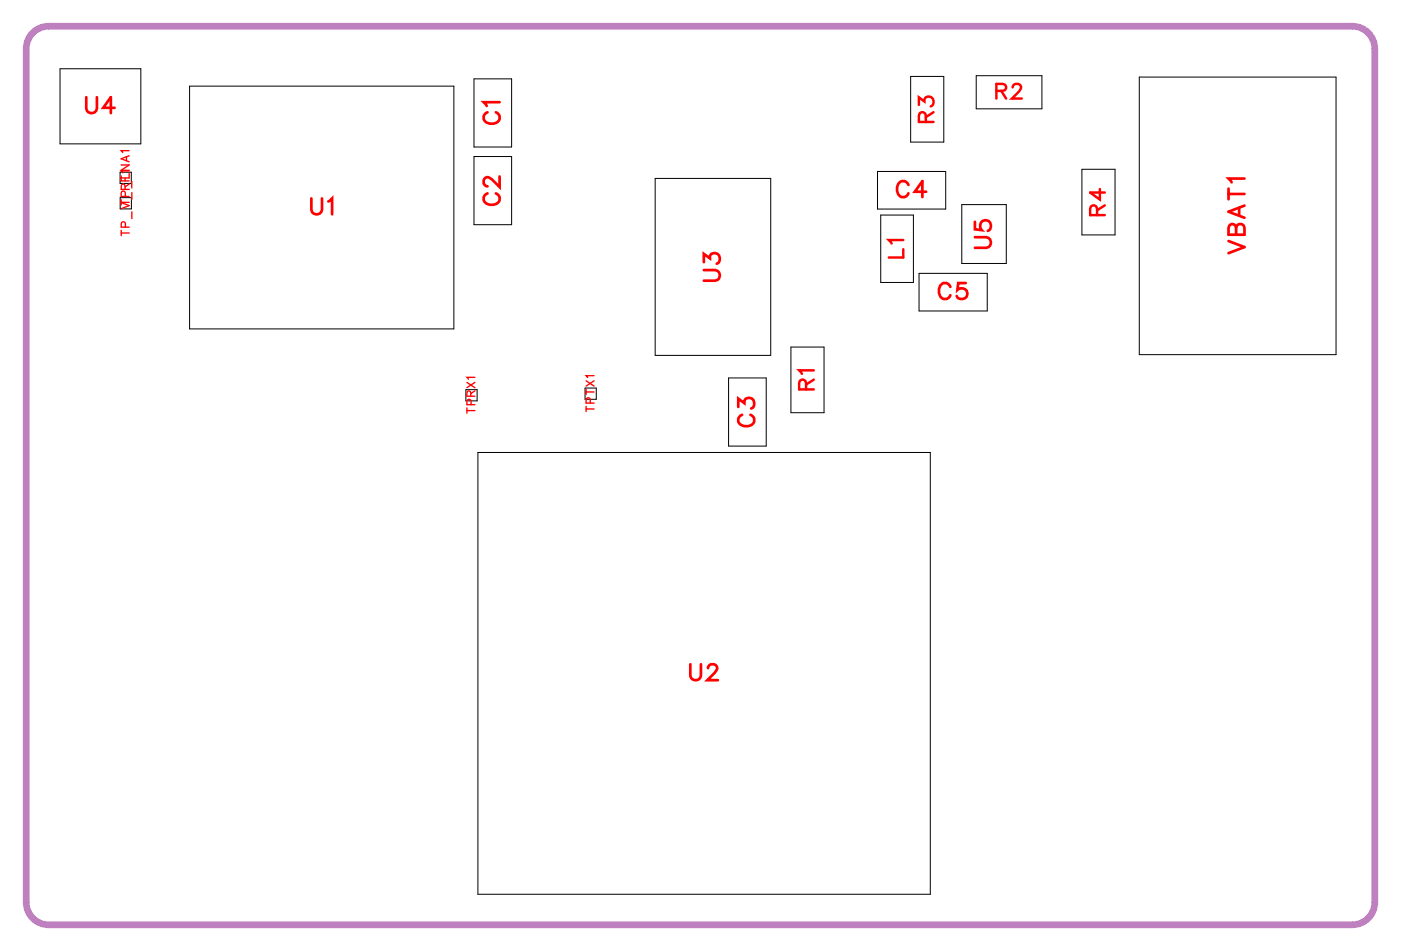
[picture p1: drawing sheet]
<svg xmlns="http://www.w3.org/2000/svg" width="62mm" height="42mm" viewBox="0 0 62 42" stroke-linecap="round" stroke-linejoin="round" font-family="sans-serif">
<path d="M1.5 1.5l.3-.3h.4h58a1 1 0 0 1 1 1v38a1 1 0 0 1-1 1h-58a1 1 0 0 1-1-1v-38v-.4z" fill="none" stroke="#bf80bf" stroke-width=".3"/>
<g fill="none" stroke="#000" stroke-width=".04">
<path d="M2.7 3.1h3.6v3.3h-3.6zM5.3 7.7h.5v.5h-.5zM5.3 8.8h.5v.5h-.5zM8.4 3.8h11.8v10.8h-11.8zM20.7 17.3h.5v.5h-.5zM21.1 3.5h1.7v3h-1.7zM21.1 7h1.7v3h-1.7zM26 17.3h.5v.5h-.5zM29.1 7.9h5.2v7.9h-5.2zM32.4 16.8h1.7v3.1h-1.7zM35.2 15.4h1.5v3h-1.5zM39 7.6h3.1v1.7h-3.1z"/>
<path d="M39.2 9.6h1.4v3h-1.4zM40.5 3.4h1.5v2.9h-1.5zM40.9 12.2h3v1.6h-3zM42.8 9.1h2v2.6h-2zM43.4 3.4h3v1.4h-3zM48.1 7.5h1.5v3h-1.5zM50.7 3.4h8.7v12.4h-8.7zM21.3 20.1h20.1v19.7h-20.1z"/>
</g>
<g fill="none" stroke="#f00" stroke-width=".12">
<path d="M3.8 4.3v.5l.2 .2 .3-.1v-.6M5.1 4.8h-.5l.3-.5v.7M13.9 8.8v.5l.2 .2 .2-.1v-.6M14.6 9l.2-.2v.7M21.7 5a.26 .26 0 0 0-.2 .3 .26 .26 0 0 0 .3 .2h.2a.26 .26 0 0 0 .2-.2 .26 .26 0 0 0-.1-.3M21.7 8.6a.26 .26 0 0 0-.2 .3 .26 .26 0 0 0 .3 .2h.2a.26 .26 0 0 0 .2-.2 .26 .26 0 0 0-.1-.3M22.2 4.5h-.7l.2 .2M22.2 7.9v.4l-.3-.3-.2-.1-.2 .1v.2l.2 .1M31.3 12h.5l.2 .2-.1 .3h-.6M31.3 11.7v-.4l.3 .2a.24 .24 0 0 1 .4-.2 .24 .24 0 0 1-.1 .4M32.8 18.1v-.4l.3 .2a.24 .24 0 0 1 .4-.1 .24 .24 0 0 1-.1 .4M33 18.5a.26 .26 0 0 0-.2 .3 .26 .26 0 0 0 .3 .2h.2a.26 .26 0 0 0 .3-.2 .26 .26 0 0 0-.2-.3"/>
<path d="M40.4 8.2a.26 .26 0 0 0-.3-.1 .26 .26 0 0 0-.2 .2v.2a.26 .26 0 0 0 .2 .3 .26 .26 0 0 0 .3-.2M41.2 8.5h-.5l.3-.4v.7M42.3 12.8a.26 .26 0 0 0-.3-.2 .26 .26 0 0 0-.2 .3v.1a.26 .26 0 0 0 .2 .3 .26 .26 0 0 0 .3-.2M43 12.6h-.4v.3a.25 .25 0 0 1 .4 0 .25 .25 0 0 1-.1 .4 .25 .25 0 0 1-.3-.1M43.4 10.6h.5l.2 .2-.1 .2h-.6M43.4 9.9v.3h.3a.25 .25 0 0 1 0-.3 .25 .25 0 0 1 .3 0 .25 .25 0 0 1-.1 .4M54.7 10.7l.7 .3-.7 .3M54.7 8.6h.7M54.7 8.4v.5M55 10.1l-.1-.1h-.2v.4h.7v-.3l-.2-.1h-.2v.4M55.1 9.3v.3M55.4 7.9h-.7l.1 .2"/>
<path d="M55.4 9.2l-.7 .2 .7 .3M30.7 29.6v.5l.2 .2 .3-.1v-.6M31.5 29.7l.1-.1h.2l.1 .1-.1 .2-.3 .4h.4"/>
</g>
<g fill="none" stroke="#f00" stroke-width=".11">
<path d="M35.9 17.3l-.1-.3-.2-.1v.4h.6M36.2 16.5h-.6l.1 .1M36.2 16.9l-.3 .2M40.2 10.7h-.7l.2 .1M40.2 11.1v.4h-.7M40.9 4.7v-.4l.2 .2a.22 .22 0 0 1 .4-.1 .22 .22 0 0 1-.1 .3M41.2 5.4v-.3l-.3-.1v.4h.6M41.5 5l-.3 .2M44.3 4h.4v-.2l-.4-.1v.7M44.5 4l.3 .4M45.1 3.9l.1-.2 .2 .2-.4 .5h.5M48.8 9.6v-.4h-.2l-.1 .4h.7"/>
<path d="M48.9 8.4v.5l-.4-.3h.7M49.2 9.1l-.4 .3"/>
</g>
<g fill="none" stroke="#f00" stroke-width=".06">
<path d="M5.4 9h.3M5.4 8.9v.2M5.4 7.3h.3l-.3 .3h.3M5.4 7.8v.3h.3M5.4 10.3v.2M5.4 10.4h.3M5.4 9l.3 .2-.3 .1M5.6 8.4l-.1-.2h-.1v.2h.3M5.6 7.9v.2M5.6 8.7v-.2h-.2v.2h.3M5.6 10.1v-.2h-.2v.2h.3M5.6 7v.2"/>
<path d="M5.7 6.7h-.3l.1 .1M5.7 7.7v.2h-.3M5.7 6.9l-.3 .2 .3 .1M5.7 7.6h-.3l.1 .1M5.7 8.2l-.1 .1M5.9 8.1v.3M5.9 8.6v.3M5.9 9.4v.3M20.8 18.3h.3M20.8 18.2v.2M20.8 17l.3 .3M20.9 17.6v-.2h-.1v.2h.3"/>
<path d="M21 18l-.1-.2h-.1v.2h.3M21.1 16.8h-.3v.1M21.1 17.4l-.2 .1M21.1 17l-.3 .3M26.1 18.2h.3M26.1 17.3v.3M26.1 18.1v.2M26.1 17.4h.3M26.1 17l.3 .2M26.3 17.9l-.1-.2h-.1v.2h.3M26.4 16.7h-.3v.1M26.4 17l-.3 .2"/>
</g>
<g font-size="1.2" fill="#fff">
<text x="3.8" y="5.3">U4</text>
<text x="22.5" y="5.6" transform="rotate(-90 22.5 5.6)">C1</text>
<text x="13.8" y="9.8">U1</text>
<text x="22.5" y="9.2" transform="rotate(-90 22.5 9.2)">C2</text>
<text x="39.9" y="9.1">C4</text>
<text x="44.4" y="11.1" transform="rotate(-90 44.4 11.1)">U5</text>
<text x="55.7" y="11.3" transform="rotate(-90 55.7 11.3)">VBAT1</text>
<text x="32.3" y="12.6" transform="rotate(-90 32.3 12.6)">U3</text>
<text x="41.7" y="13.6">C5</text>
<text x="33.9" y="19" transform="rotate(-90 33.9 19)">C3</text>
<text x="30.7" y="30.6">U2</text>
</g>
<g font-size="1.1" fill="#fff">
<text x="41.8" y="5.5" transform="rotate(-90 41.8 5.5)">R3</text>
<text x="44.3" y="4.7">R2</text>
<text x="40.5" y="11.5" transform="rotate(-90 40.5 11.5)">L1</text>
<text x="49.4" y="9.6" transform="rotate(-90 49.4 9.6)">R4</text>
<text x="36.5" y="17.4" transform="rotate(-90 36.5 17.4)">R1</text>
</g>
<g font-size=".6" fill="#fff">
<text x="5.9" y="9.2" transform="rotate(-90 5.9 9.2)">TP_LNA1</text>
<text x="5.9" y="10.5" transform="rotate(-90 5.9 10.5)">TP_V_RF1</text>
<text x="21.3" y="18.4" transform="rotate(-90 21.3 18.4)">TPRX1</text>
<text x="26.6" y="18.4" transform="rotate(-90 26.6 18.4)">TPTX1</text>
</g>
</svg>
